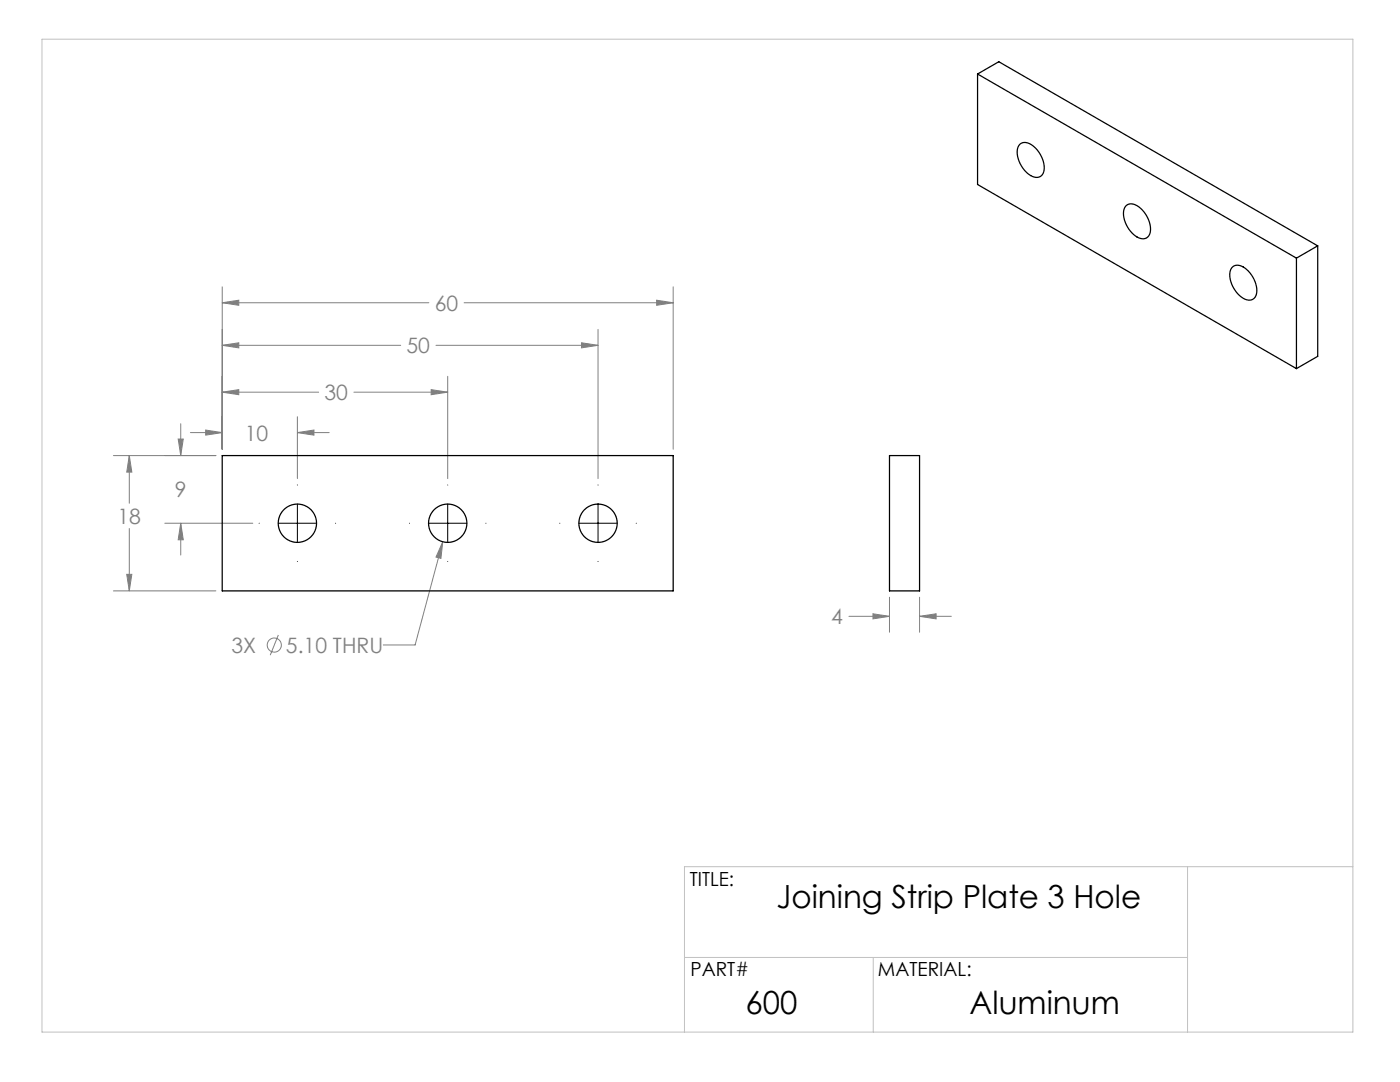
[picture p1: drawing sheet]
<svg xmlns="http://www.w3.org/2000/svg" width="279mm" height="216mm" viewBox="0 0 279 216" stroke-linecap="round" stroke-linejoin="round" font-family="sans-serif">
<g fill="none" stroke="#808080" stroke-width=".2">
<path d="M44.4 57.2v32.4M131 59.9l3.4 .5-3.4 .5zM134.4 57.2v32.4M44.4 78.3l3.3-.6v1.1zM44.4 68.9l3.3-.5v1zM44.4 60.4l3.3-.5v1zM44.4 78.3h19.2M44.4 68.9h35.6M44.4 60.4h41.2M70.6 78.3h18.8M86 77.7l3.4 .6-3.4 .5zM87 68.9h32.4"/>
<path d="M89.4 75.1v20.4M92.6 60.4h41.8M116 68.4l3.4 .5-3.4 .5zM119.4 65.7v29.8M22.6 90.9h20.5M25.8 90.9l.5 3.3h-1zM25.8 90.9v9.5M35.6 87.6h1l-.5 3.3zM36.1 84.6v6.3M38 86.3h6.4M41 85.8l3.4 .5-3.4 .5zM59.4 86.3l3.3-.5v1z"/>
<path d="M59.4 83.1v12.4M59.4 86.3h6.3M22.6 117.9h20.5M25.3 114.6h1l-.5 3.3zM25.8 105.5v12.4M32.9 104.4h17.5M36.1 104.4l.5 3.3h-1zM36.1 104.4v6.4M88.4 108.1l-.4 3.3-1-.2zM88.4 108.1l-5.6 20.6h-6.3M177.5 119.2v7M183.5 119.2v7"/>
<path d="M55.5 126.7l-1.6 4M169.4 123h8.1M174.2 122.5l3.3 .5-3.3 .5zM183.5 123l3.3-.5v1zM183.5 123h6.4"/>
<circle cx="54.7" cy="128.7" r="1.41"/>
</g>
<g fill="none" stroke="#000" stroke-width=".2">
<path d="M59.4 96.8h.1M89.4 96.8h.1M119.4 96.8h.1M51.7 104.4h.1M55.5 104.4h7.7M59.4 100.6v7.6M59.4 112h.1M67 104.4h.1M81.7 104.4h.1M85.5 104.4h7.7M89.4 100.6v7.6M89.4 112h.1"/>
<path d="M97 104.4h.1M111.7 104.4h.1M115.5 104.4h7.7M119.4 100.6v7.6M119.4 112h.1M127 104.4h.1"/>
</g>
<path d="M8.4 7.8h261.6v198.1h-261.6zM237 172.9v33M270 172.9h-133.4v33M136.6 191h100.4M174.3 191v14.9" fill="none" stroke="#c0c0c0" stroke-width=".2"/>
<path d="M41 85.8l3.4 .5-3.4 .5zM59.4 86.3l3.3-.5v1zM44.4 78.3l3.3-.6v1.1zM86 77.7l3.4 .6-3.4 .5zM44.4 68.9l3.3-.5v1zM116 68.4l3.4 .5-3.4 .5zM131 59.9l3.4 .5-3.4 .5zM44.4 60.4l3.3-.5v1zM35.6 87.6h1l-.5 3.3zM36.1 104.4l.5 3.3h-1zM25.8 90.9l.5 3.3h-1zM25.3 114.6h1l-.5 3.3zM88.4 108.1l-1.4 3.1 1 .2zM174.2 122.5l3.3 .5-3.3 .5zM183.5 123l3.3-.5v1z" fill="#808080"/>
<g fill="none" stroke="#000" stroke-width=".25">
<path d="M195.1 14.8l63.6 36.7M195.1 14.8v22l63.6 36.8M195.1 14.8l4.2-2.5 63.7 36.8M203.6 28.8a2.09 2.09 0 0 1 2.8 .5 5.4 5.4 0 0 1 1.8 5.3 1.73 1.73 0 0 1-2.9 .2 5.4 5.4 0 0 1-2.1-5.5zM224.8 41a2.09 2.09 0 0 1 2.8 .5 5.4 5.4 0 0 1 1.8 5.3 1.73 1.73 0 0 1-2.8 .3 5.4 5.4 0 0 1-2.2-5.6zM246 53.3a2.09 2.09 0 0 1 2.8 .5 5.4 5.4 0 0 1 1.8 5.2 1.73 1.73 0 0 1-2.8 .3 5.4 5.4 0 0 1-2.2-5.5zM258.7 51.5v22.1M263 49.1l-4.3 2.4M263 49.1v22l-4.3 2.5M44.4 90.9h90v27h-90zM177.5 90.9h6v27h-6z"/>
<circle cx="59.4" cy="104.4" r="3.8"/>
<circle cx="89.4" cy="104.4" r="3.8"/>
<circle cx="119.4" cy="104.4" r="3.8"/>
</g>
<g font-size="6.3">
<text x="155" y="181.3">Joining Strip Plate 3 Hole</text>
<text x="148.8" y="202.3">600</text>
<text x="193.5" y="202.3">Aluminum</text>
</g>
<g font-size="4.2" fill="#808080">
<text x="86.8" y="62">60</text>
<text x="81.1" y="70.5">50</text>
<text x="64.8" y="79.9">30</text>
<text x="48.9" y="87.9">10</text>
<text x="34.9" y="99.2">9</text>
<text x="23.5" y="104.5">18</text>
<text x="165.9" y="124.6">4</text>
<text x="46.2" y="130.3">3X</text>
<text x="57.1" y="130.3">5.10 THRU</text>
</g>
<g font-size="3.9">
<text x="137.7" y="176.8">TITLE:</text>
<text x="137.8" y="194.8">PART#</text>
<text x="175.2" y="194.8">MATERIAL:</text>
</g>
</svg>
